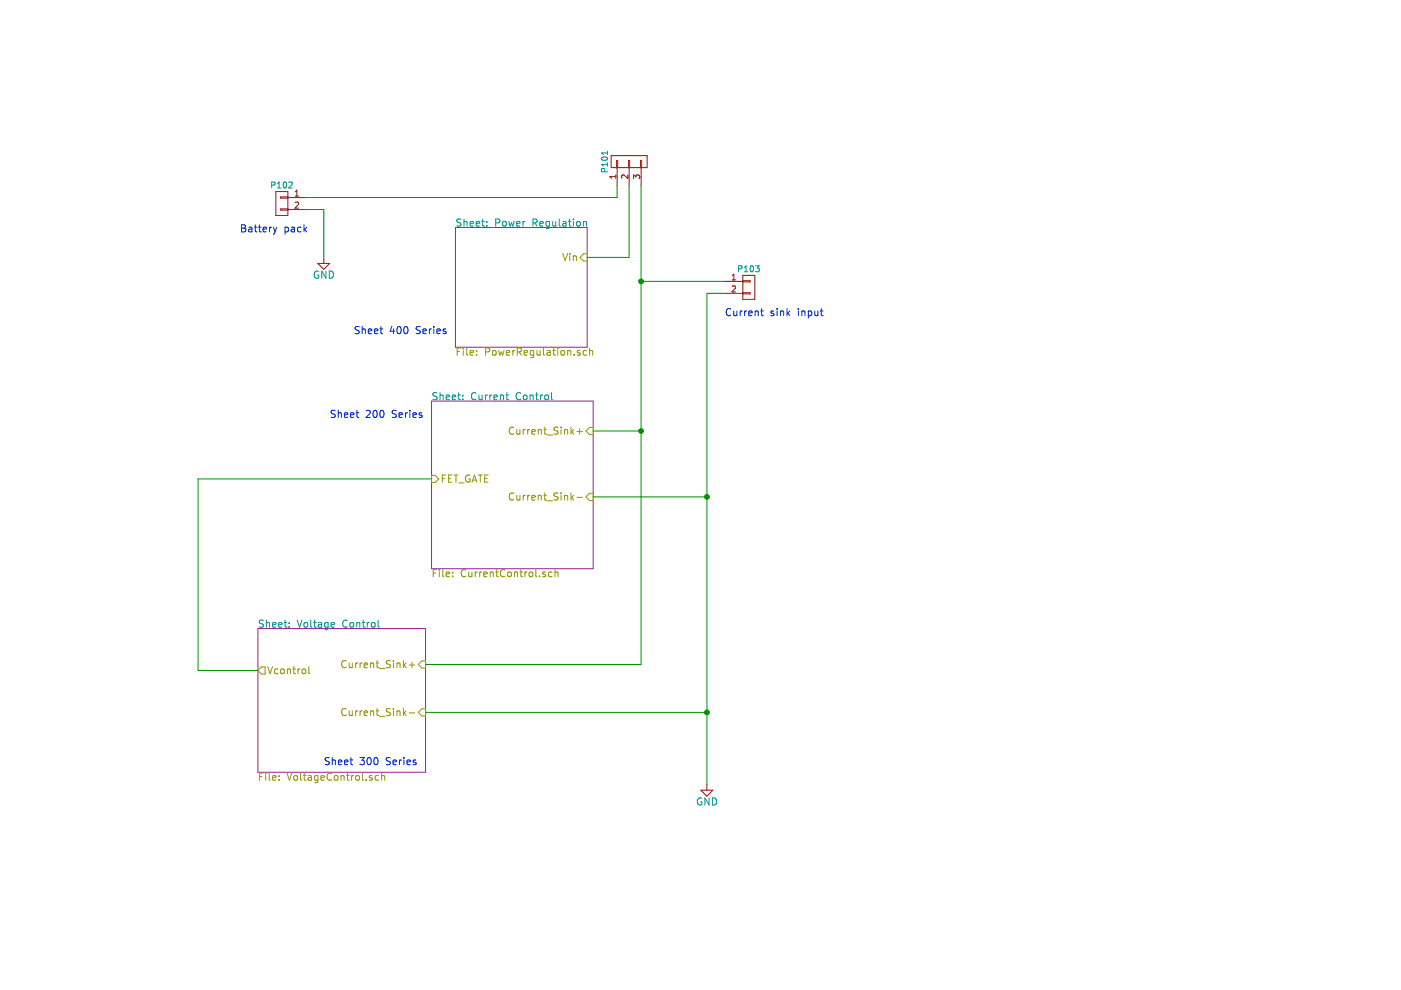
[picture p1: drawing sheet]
EESchema Schematic File Version 2
LIBS:power
LIBS:device
LIBS:transistors
LIBS:conn
LIBS:linear
LIBS:regul
LIBS:74xx
LIBS:cmos4000
LIBS:adc-dac
LIBS:memory
LIBS:xilinx
LIBS:special
LIBS:microcontrollers
LIBS:dsp
LIBS:microchip
LIBS:analog_switches
LIBS:motorola
LIBS:texas
LIBS:intel
LIBS:audio
LIBS:interface
LIBS:digital-audio
LIBS:philips
LIBS:display
LIBS:cypress
LIBS:siliconi
LIBS:opto
LIBS:atmel
LIBS:contrib
LIBS:valves
LIBS:CustomComponents
EELAYER 25 0
EELAYER END
$Descr A4 11693 8268
encoding utf-8
Sheet 1 4
Title "Current Sink or Swim"
Date ""
Rev "1.0"
Comp ""
Comment1 ""
Comment2 ""
Comment3 ""
Comment4 ""
$EndDescr
$Comp
L CONN_01X02 P103
U 1 1
P 6250 2400
F 0 "P103" H 6250 2550 50  0000 C CNN
F 1 "CONN_01X02" V 6350 2400 50  0001 C CNN
F 2 "CSOS Local:Terminal_Block_1x200_mil" H 6250 2400 60  0001 C CNN
F 3 "" H 6250 2400 60  0000 C CNN
F 4 "50500020134G" H 6250 2400 60  0001 C CNN "MPN"
	1    6250 2400
	1    0    0    -1  
$EndComp
Wire Wire Line
	5350 1550 5350 5550
Wire Wire Line
	5900 2450 5900 6550
$Comp
L CONN_01X03 P101
U 1 1
P 5250 1350
F 0 "P101" H 5250 1550 50  0000 C CNN
F 1 "CONN_01X03" V 5350 1350 50  0001 C CNN
F 2 "Pin_Headers:Pin_Header_Straight_1x03" H 5250 1350 60  0001 C CNN
F 3 "" H 5250 1350 60  0000 C CNN
F 4 "M20-9990346" H 5250 1350 60  0001 C CNN "MPN"
	1    5250 1350
	0    -1   -1   0   
$EndComp
Connection ~ 5350 2350
$Comp
L CONN_01X02 P102
U 1 1
P 2350 1700
F 0 "P102" H 2350 1850 50  0000 C CNN
F 1 "CONN_01X02" V 2450 1700 50  0001 C CNN
F 2 "CSOS Local:Terminal_Block_1x200_mil" H 2350 1700 60  0001 C CNN
F 3 "" H 2350 1700 60  0000 C CNN
F 4 "50500020134G" H 2350 1700 60  0001 C CNN "MPN"
	1    2350 1700
	-1   0    0    -1  
$EndComp
Wire Wire Line
	2550 1650 5150 1650
$Comp
L GND #PWR01
U 1 1
P 2700 2150
F 0 "#PWR01" H 2700 1900 60  0001 C CNN
F 1 "GND" H 2700 2000 60  0000 C CNN
F 2 "" H 2700 2150 60  0000 C CNN
F 3 "" H 2700 2150 60  0000 C CNN
	1    2700 2150
	1    0    0    -1  
$EndComp
Text Notes 2000 1950 0    60   ~ 0
Battery pack\n
Text Notes 6050 2650 0    60   ~ 0
Current sink input
$Sheet
S 3600 3350 1350 1400
U 54E38472
F0 "Current Control" 60
F1 "CurrentControl.sch" 60
F2 "FET_GATE" I L 3600 4000 60 
F3 "Current_Sink+" I R 4950 3600 60 
F4 "Current_Sink-" I R 4950 4150 60 
$EndSheet
$Sheet
S 2150 5250 1400 1200
U 54E38475
F0 "Voltage Control" 60
F1 "VoltageControl.sch" 60
F2 "Vcontrol" O L 2150 5600 60 
F3 "Current_Sink+" I R 3550 5550 60 
F4 "Current_Sink-" I R 3550 5950 60 
$EndSheet
$Sheet
S 3800 1900 1100 1000
U 54E38478
F0 "Power Regulation" 60
F1 "PowerRegulation.sch" 60
F2 "Vin" I R 4900 2150 60 
$EndSheet
Wire Wire Line
	5250 1550 5250 2150
Wire Wire Line
	5350 5550 3550 5550
Connection ~ 5350 3600
Wire Wire Line
	5900 5950 3550 5950
Connection ~ 5900 4150
Wire Wire Line
	3600 4000 1650 4000
Wire Wire Line
	1650 4000 1650 5600
Wire Wire Line
	1650 5600 2150 5600
$Comp
L GND #PWR02
U 1 1
P 5900 6550
F 0 "#PWR02" H 5900 6300 60  0001 C CNN
F 1 "GND" H 5900 6400 60  0000 C CNN
F 2 "" H 5900 6550 60  0000 C CNN
F 3 "" H 5900 6550 60  0000 C CNN
	1    5900 6550
	1    0    0    -1  
$EndComp
Connection ~ 5900 5950
Wire Wire Line
	2700 2150 2700 1750
Wire Wire Line
	2700 1750 2550 1750
Wire Wire Line
	5150 1650 5150 1550
Wire Wire Line
	5250 2150 4900 2150
Wire Wire Line
	5350 2350 6050 2350
Wire Wire Line
	5900 2450 6050 2450
Wire Wire Line
	5350 3600 4950 3600
Wire Wire Line
	5900 4150 4950 4150
Text Notes 2950 2800 0    60   ~ 0
Sheet 400 Series
Text Notes 2750 3500 0    60   ~ 0
Sheet 200 Series
Text Notes 2700 6400 0    60   ~ 0
Sheet 300 Series
$EndSCHEMATC
